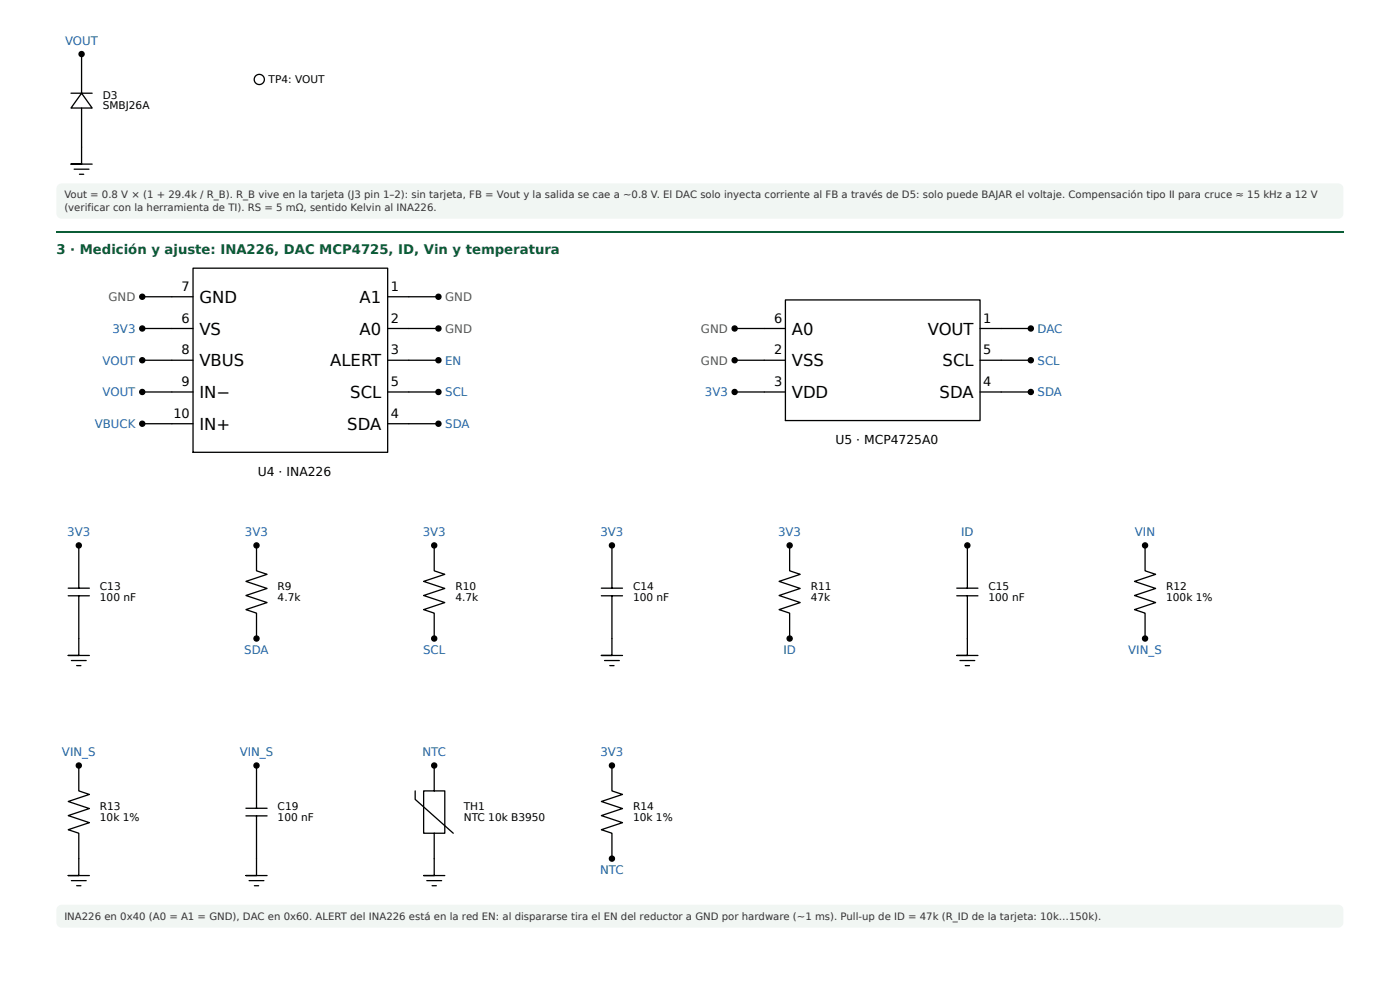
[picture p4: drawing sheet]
<svg xmlns="http://www.w3.org/2000/svg" width="420mm" height="297mm" viewBox="0 0 420 297" stroke-linecap="round" stroke-linejoin="round" font-family="sans-serif">
<path d="M17.4 55.5l1.1-.5h383.1a1.59 1.59 0 0 1 1.6 1.6v7.4a1.59 1.59 0 0 1-1.6 1.6h-383.1a1.59 1.59 0 0 1-1.6-1.6v-7.5z" fill="#f1f6f3"/>
<path d="M16.9 69.3h386.3v.6h-386.3z" fill="#0b5d36"/>
<path d="M17.4 271.9l1.1-.4h383.1a1.59 1.59 0 0 1 1.6 1.6v3.7a1.59 1.59 0 0 1-1.6 1.5h-383.1a1.59 1.59 0 0 1-1.6-1.5v-3.9z" fill="#f1f6f3"/>
<g fill="none" stroke="#000" stroke-width=".39">
<path d="M24.5 16.2v11.8M21.3 28h6.4M24.5 28l3.2 4.4h-6.4zM24.5 32.4v16.8h-3.2h6.4M22.3 50.8h4.4M23.8 52.3h1.3"/>
<circle cx="24.5" cy="16.2" r=".76"/>
</g>
<circle cx="24.5" cy="16.2" r=".76" fill="#000"/>
<circle cx="77.8" cy="23.8" r="1.52" fill="#fff"/>
<g fill="none" stroke="#000" stroke-width=".39">
<path d="M42.7 98.6h15.2M42.7 89h15.2M57.9 80.5h58.5v55.2h-58.5zM116.4 98.6h15.2M116.4 89h15.2M220.5 98.6h15.2M235.7 90h58.5v36.2h-58.5zM294.2 98.6h15.2M42.7 117.6h15.2M42.7 108.1h15.2M116.4 117.6h15.2M116.4 108.1h15.2"/>
<path d="M220.5 117.6h15.2M220.5 108.1h15.2M294.2 117.6h15.2M294.2 108.1h15.2M42.7 127.1h15.2M116.4 127.1h15.2M20.5 176.5h6.3M20.5 178.8h6.3M23.6 178.8v17.9h-3.1h6.3M23.6 163.7v12.8M77 163.7v7.6l3.2 1-6.4 2.1 6.4 2.2-6.4 2.1 6.4 2.1-6.4 2.1 3.2 1.1v7.6M130.3 163.7v7.6l3.2 1-6.3 2.1 6.3 2.2-6.3 2.1 6.3 2.1-6.3 2.1 3.1 1.1v7.6"/>
<path d="M180.5 176.5h6.3M180.5 178.8h6.3M183.7 178.8v17.9h-3.2h6.3M183.7 163.7v12.8M237 163.7v7.6l3.2 1-6.4 2.1 6.4 2.2-6.4 2.1 6.4 2.1-6.4 2.1 3.2 1.1v7.6M287.2 176.5h6.3M287.2 178.8h6.3M290.3 178.8v17.9h-3.1h6.3M290.3 163.7v12.8M343.7 163.7v7.6l3.2 1-6.4 2.1 6.4 2.2-6.4 2.1 6.4 2.1-6.4 2.1 3.2 1.1v7.6M21.4 198.2h4.5M23 199.7h1.3"/>
<path d="M181.4 198.2h4.5M183 199.7h1.3M288.1 198.2h4.5M289.7 199.7h1.3M23.6 229.7v7.6l3.2 1.1-6.3 2.1 6.3 2.1-6.3 2.1 6.3 2.1-6.3 2.2 3.1 1v12.7h-3.1h6.3M77 229.7v12.8M124.6 237.3v2.6l11.4 10.1M130.3 229.7v7.6h3.2v12.7h-6.3v-12.7h3.1M183.7 229.7v7.6l3.1 1.1-6.3 2.1 6.3 2.1-6.3 2.1 6.3 2.1-6.3 2.2 3.2 1v7.6M73.8 242.5h6.4M73.8 244.8h6.4M77 244.8v17.9h-3.2h6.4"/>
<path d="M130.3 250v12.7h-3.1h6.3M21.4 264.2h4.5M23 265.8h1.3M74.8 264.2h4.4M76.4 265.8h1.2M128.1 264.2h4.4M129.7 265.8h1.3"/>
<circle cx="77.8" cy="23.8" r="1.52"/>
<circle cx="42.7" cy="98.6" r=".76"/>
<circle cx="42.7" cy="89" r=".76"/>
<circle cx="131.6" cy="98.6" r=".76"/>
<circle cx="131.6" cy="89" r=".76"/>
<circle cx="220.5" cy="98.6" r=".76"/>
<circle cx="309.4" cy="98.6" r=".76"/>
<circle cx="42.7" cy="117.6" r=".76"/>
<circle cx="42.7" cy="108.1" r=".76"/>
<circle cx="131.6" cy="117.6" r=".76"/>
<circle cx="131.6" cy="108.1" r=".76"/>
<circle cx="220.5" cy="117.6" r=".76"/>
<circle cx="220.5" cy="108.1" r=".76"/>
<circle cx="309.4" cy="117.6" r=".76"/>
<circle cx="309.4" cy="108.1" r=".76"/>
<circle cx="42.7" cy="127.1" r=".76"/>
<circle cx="131.6" cy="127.1" r=".76"/>
<circle cx="23.6" cy="163.7" r=".76"/>
<circle cx="77" cy="163.7" r=".76"/>
<circle cx="130.3" cy="163.7" r=".76"/>
<circle cx="183.7" cy="163.7" r=".76"/>
<circle cx="237" cy="163.7" r=".76"/>
<circle cx="290.3" cy="163.7" r=".76"/>
<circle cx="343.7" cy="163.7" r=".76"/>
<circle cx="77" cy="191.6" r=".76"/>
<circle cx="130.3" cy="191.6" r=".76"/>
<circle cx="237" cy="191.6" r=".76"/>
<circle cx="343.7" cy="191.6" r=".76"/>
<circle cx="23.6" cy="229.7" r=".76"/>
<circle cx="77" cy="229.7" r=".76"/>
<circle cx="130.3" cy="229.7" r=".76"/>
<circle cx="183.7" cy="229.7" r=".76"/>
<circle cx="183.7" cy="257.6" r=".76"/>
</g>
<g fill="#000">
<circle cx="42.7" cy="98.6" r=".76"/>
<circle cx="42.7" cy="89" r=".76"/>
<circle cx="131.6" cy="98.6" r=".76"/>
<circle cx="131.6" cy="89" r=".76"/>
<circle cx="220.5" cy="98.6" r=".76"/>
<circle cx="309.4" cy="98.6" r=".76"/>
<circle cx="42.7" cy="117.6" r=".76"/>
<circle cx="42.7" cy="108.1" r=".76"/>
<circle cx="131.6" cy="117.6" r=".76"/>
<circle cx="131.6" cy="108.1" r=".76"/>
<circle cx="220.5" cy="117.6" r=".76"/>
<circle cx="220.5" cy="108.1" r=".76"/>
<circle cx="309.4" cy="117.6" r=".76"/>
<circle cx="309.4" cy="108.1" r=".76"/>
<circle cx="42.7" cy="127.1" r=".76"/>
<circle cx="131.6" cy="127.1" r=".76"/>
<circle cx="23.6" cy="163.7" r=".76"/>
<circle cx="77" cy="163.7" r=".76"/>
<circle cx="130.3" cy="163.7" r=".76"/>
<circle cx="183.7" cy="163.7" r=".76"/>
<circle cx="237" cy="163.7" r=".76"/>
<circle cx="290.3" cy="163.7" r=".76"/>
<circle cx="343.7" cy="163.7" r=".76"/>
<circle cx="77" cy="191.6" r=".76"/>
<circle cx="130.3" cy="191.6" r=".76"/>
<circle cx="237" cy="191.6" r=".76"/>
<circle cx="343.7" cy="191.6" r=".76"/>
<circle cx="23.6" cy="229.7" r=".76"/>
<circle cx="77" cy="229.7" r=".76"/>
<circle cx="130.3" cy="229.7" r=".76"/>
<circle cx="183.7" cy="229.7" r=".76"/>
<circle cx="183.7" cy="257.6" r=".76"/>
</g>
<g font-size="4.9">
<text x="59.8" y="90.9">GND</text>
<text x="107.9" y="90.9">A1</text>
<text x="59.8" y="100.4">VS</text>
<text x="107.9" y="100.4">A0</text>
<text x="237.6" y="100.4">A0</text>
<text x="278.4" y="100.4">VOUT</text>
<text x="59.8" y="109.9">VBUS</text>
<text x="99.1" y="109.9">ALERT</text>
<text x="237.6" y="109.9">VSS</text>
<text x="282.9" y="109.9">SCL</text>
<text x="59.8" y="119.5">IN−</text>
<text x="105.1" y="119.5">SCL</text>
<text x="237.6" y="119.5">VDD</text>
<text x="282" y="119.5">SDA</text>
<text x="59.8" y="129">IN+</text>
<text x="104.2" y="129">SDA</text>
</g>
<text font-size="4" fill="#0b5d36" x="16.9" y="76.2">3 · Medición y ajuste: INA226, DAC MCP4725, ID, Vin y temperatura</text>
<g font-size="3.9">
<text x="54.5" y="87.3">7</text>
<text x="117.3" y="87.3">1</text>
<text x="54.5" y="96.8">6</text>
<text x="117.3" y="96.8">2</text>
<text x="232.3" y="96.8">6</text>
<text x="295.1" y="96.8">1</text>
<text x="54.5" y="106.3">8</text>
<text x="117.3" y="106.3">3</text>
<text x="232.3" y="106.3">2</text>
<text x="295.1" y="106.3">5</text>
<text x="54.5" y="115.9">9</text>
<text x="117.3" y="115.9">5</text>
<text x="232.3" y="115.9">3</text>
<text x="295.1" y="115.9">4</text>
<text x="52" y="125.4">10</text>
<text x="117.3" y="125.4">4</text>
</g>
<g font-size="3.7">
<text x="250.8" y="133.2">U5 · MCP4725A0</text>
<text x="77.4" y="142.7">U4 · INA226</text>
</g>
<g font-size="3.5" fill="#1a5fb4">
<text x="19.6" y="13.4">VOUT</text>
<text x="33.8" y="99.9">3V3</text>
<text x="311.4" y="99.9">DAC</text>
<text x="30.8" y="109.4">VOUT</text>
<text x="133.6" y="109.4">EN</text>
<text x="311.4" y="109.4">SCL</text>
<text x="30.8" y="118.9">VOUT</text>
<text x="133.6" y="118.9">SCL</text>
<text x="211.6" y="118.9">3V3</text>
<text x="311.4" y="118.9">SDA</text>
<text x="28.5" y="128.5">VBUCK</text>
<text x="133.6" y="128.5">SDA</text>
<text x="20.2" y="160.8">3V3</text>
<text x="73.5" y="160.8">3V3</text>
<text x="126.9" y="160.8">3V3</text>
<text x="180.2" y="160.8">3V3</text>
<text x="233.6" y="160.8">3V3</text>
<text x="288.5" y="160.8">ID</text>
<text x="340.6" y="160.8">VIN</text>
<text x="73.3" y="196.3">SDA</text>
<text x="127" y="196.3">SCL</text>
<text x="235.1" y="196.3">ID</text>
<text x="338.6" y="196.3">VIN_S</text>
<text x="18.6" y="226.9">VIN_S</text>
<text x="71.9" y="226.9">VIN_S</text>
<text x="126.8" y="226.9">NTC</text>
<text x="180.2" y="226.9">3V3</text>
<text x="180.1" y="262.3">NTC</text>
</g>
<g font-size="3.5" fill="#555">
<text x="32.6" y="90.4">GND</text>
<text x="133.6" y="90.4">GND</text>
<text x="133.6" y="99.9">GND</text>
<text x="210.4" y="99.9">GND</text>
<text x="210.4" y="109.4">GND</text>
</g>
<g font-size="3.2">
<text x="30.8" y="29.7">D3</text>
<text x="80.6" y="24.9">TP4: VOUT</text>
<text x="30.8" y="32.8">SMBJ26A</text>
<text x="30" y="177.1">C13</text>
<text x="83.3" y="177.1">R9</text>
<text x="136.7" y="177.1">R10</text>
<text x="190" y="177.1">C14</text>
<text x="243.4" y="177.1">R11</text>
<text x="296.7" y="177.1">C15</text>
<text x="350" y="177.1">R12</text>
<text x="30" y="180.3">100 nF</text>
<text x="83.3" y="180.3">4.7k</text>
<text x="136.7" y="180.3">4.7k</text>
<text x="190" y="180.3">100 nF</text>
<text x="243.4" y="180.3">47k</text>
<text x="296.7" y="180.3">100 nF</text>
<text x="350" y="180.3">100k 1%</text>
<text x="30" y="243.1">R13</text>
<text x="83.3" y="243.1">C19</text>
<text x="139.2" y="243.1">TH1</text>
<text x="190" y="243.1">R14</text>
<text x="30" y="246.3">10k 1%</text>
<text x="83.3" y="246.3">100 nF</text>
<text x="139.2" y="246.3">NTC 10k B3950</text>
<text x="190" y="246.3">10k 1%</text>
</g>
<g font-size="3" fill="#333">
<text x="19.3" y="59.5">Vout = 0.8 V × (1 + 29.4k / R_B). R_B vive en la tarjeta (J3 pin 1–2): sin tarjeta, FB = Vout y la salida se cae a ~0.8 V. El DAC solo inyecta corriente al FB a través de D5: solo puede BAJAR el voltaje. Compensación tipo II para cruce ≈ 15 kHz a 12 V</text>
<text x="19.3" y="63.2">(verificar con la herramienta de TI). RS = 5 mΩ, sentido Kelvin al INA226.</text>
<text x="19.3" y="276">INA226 en 0x40 (A0 = A1 = GND), DAC en 0x60. ALERT del INA226 está en la red EN: al dispararse tira el EN del reductor a GND por hardware (~1 ms). Pull-up de ID = 47k (R_ID de la tarjeta: 10k…150k).</text>
</g>
</svg>
